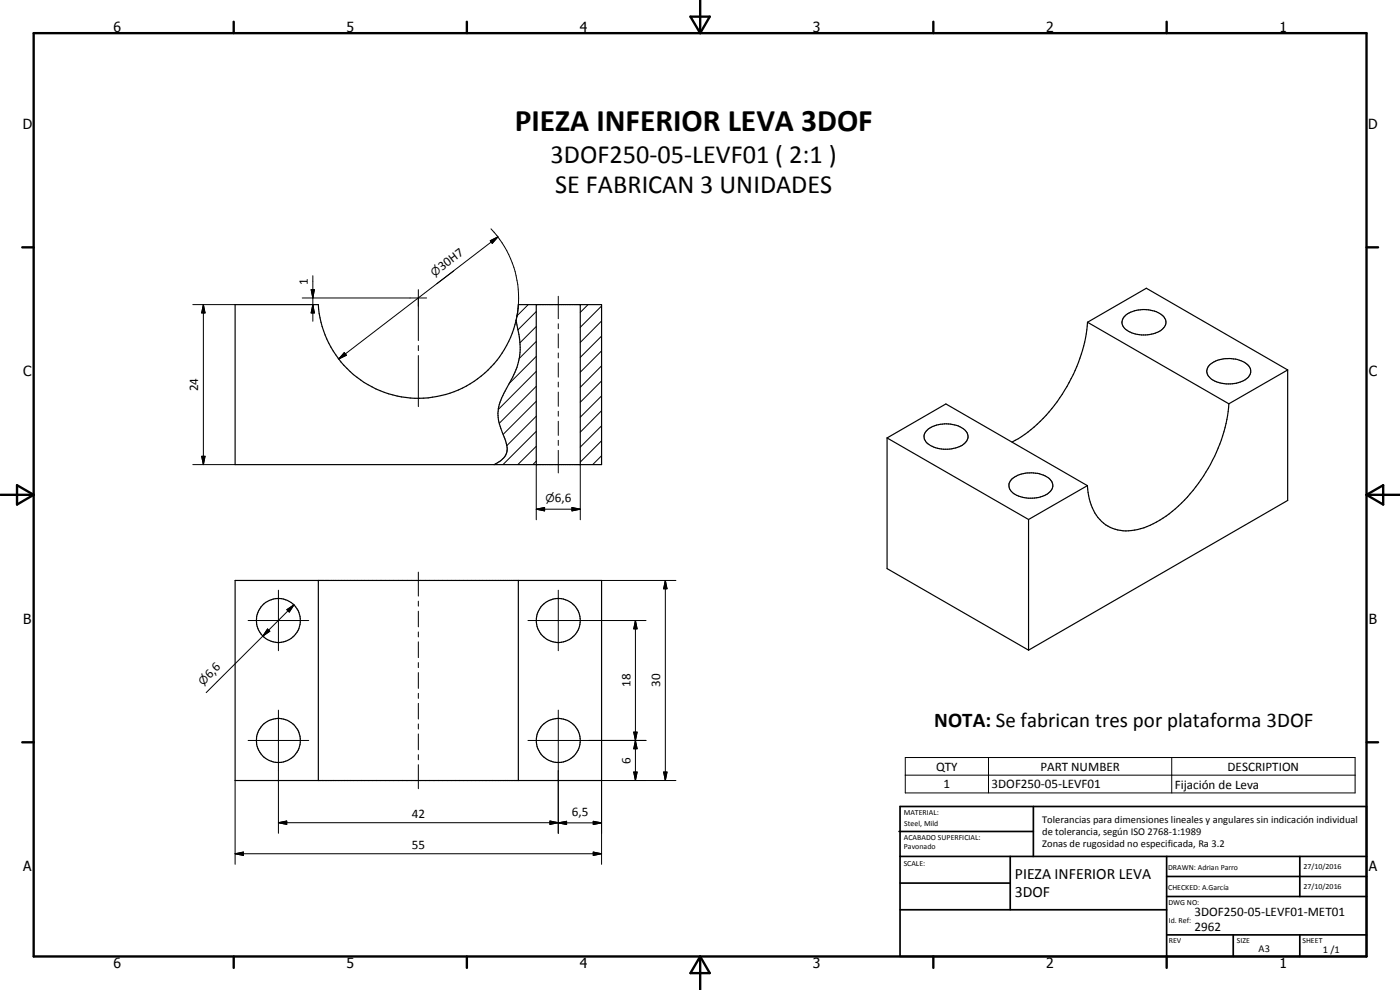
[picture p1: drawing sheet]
<svg xmlns="http://www.w3.org/2000/svg" width="420mm" height="297mm" viewBox="0 0 420 297" stroke-linecap="round" stroke-linejoin="round" font-family="sans-serif">
<g fill="none" stroke="#000" stroke-width=".35">
<path d="M70.6 91.4h24.9a30.1 30.1 0 0 0 30 28.1 30.1 30.1 0 0 0 30.1-28.1h24.9v48h-109.9zM154.9 96.1a26.2 26.2 0 0 1 .8 11.9 33.3 33.3 0 0 1-4.1 9.3 12.5 12.5 0 0 0-.8 12.5 9.1 9.1 0 0 1 1.3 5.9 5.9 5.9 0 0 1-3.8 3.7M160.9 91.4v48M174.1 91.4v48M326.4 96.7l17.6-10.2 42.4 24.5M326.4 96.7l42.4 24.5M326.4 96.7a47.6 47.6 0 0 1-20.8 34.9l-1.9 1M337.4 95a9.2 9.2 0 0 1 12 .2 2.71 2.71 0 0 1-1.2 4.1 9.4 9.4 0 0 1-10.9-1.1 2.36 2.36 0 0 1 .1-3.2zM363.1 109.4a9.4 9.4 0 0 1 11.8 .5 2.67 2.67 0 0 1-1.2 4.1 9.6 9.6 0 0 1-10.7-.8 2.51 2.51 0 0 1 .1-3.8zM386.4 111l-17.6 10.2M386.4 111v39.2l-77.7 44.9M266.2 131.4l17.7-10.2 42.4 24.5"/>
<path d="M266.2 131.4l42.5 24.5M266.2 131.4v39.2l42.5 24.5M278 129.3a9.4 9.4 0 0 1 11.7-.1 2.71 2.71 0 0 1-.9 4.4 9.4 9.4 0 0 1-11-1.1 2.44 2.44 0 0 1 .2-3.2zM368.8 121.2a47.4 47.4 0 0 1-20.7 34.9 16.4 16.4 0 0 1-14.2 2.4 12.7 12.7 0 0 1-7.4-10.8l-.2-2M303.7 143.7a9.6 9.6 0 0 1 11.5 .1 2.71 2.71 0 0 1-.9 4.5 9.7 9.7 0 0 1-10.7-.8 2.57 2.57 0 0 1 .1-3.8zM308.7 155.9v39.2M326.3 145.7l-17.6 10.2M70.6 174.2h109.9v60h-109.9zM95.5 174.2v60M155.6 174.2v60"/>
<circle cx="83.5" cy="186.2" r="6.6"/>
<circle cx="167.6" cy="186.2" r="6.6"/>
<circle cx="83.5" cy="222.2" r="6.6"/>
<circle cx="167.5" cy="222.2" r="6.6"/>
</g>
<g fill="none" stroke="#000" stroke-width=".71">
<path d="M10.1 9.9h400v277.1h-400zM70.1 6.5v3.4M140.1 6.5v3.4M207.2 5h5.8l-2.9 4.9zM210.1 0v9.9M280.1 6.5v3.4M350.1 6.5v3.4M6.7 74.2h3.4M410.1 74.2h3.5M.1 148.5h10M5.1 145.6l5 2.9-5 2.9zM410.1 148.5h10"/>
<path d="M410.1 148.5l5-2.9v5.8zM6.7 222.7h3.4M410.1 222.7h3.5M70.1 287v3.4M140.1 287v3.4M210.1 287v10M210.1 287l2.9 5h-5.8zM280.1 287v3.4M350.1 287v3.4"/>
</g>
<g fill="none" stroke="#000" stroke-width=".51">
<path d="M269.8 249.5h40.3M270.1 242h140v45h-140zM270.1 257h140M303.2 257v16M310.1 242v15M350.1 257v30M390.1 257v12M270.1 265h33.1M270.1 273h80M350.1 269h60M350.1 263h60M350.1 280.5h60"/>
<path d="M370.1 280.5v6.5M390.1 280.5v6.5"/>
</g>
<g fill="none" stroke="#000" stroke-width=".3">
<path d="M147.1 72.2l2.3-1.1-1.7 1.9zM147.4 68.7a29.9 29.9 0 0 1 7.7 26.1M149.4 71.1l-47.7 36.6M57.9 91.4h12.7M61 91.4l.5 2.5h-1zM61 91.4v48M90.7 89.4h37.3M93.4 86.9h.9l-.4 2.5zM93.9 91.4l.4 2.5h-.9zM93.9 82.7v13.7M125.5 86.9v15.3M136.2 81.3l-5.1 3.8"/>
<path d="M155.1 94.8l-.2 1.3M158.5 91.4l-3.4 3.4M160.9 98l-4.9 4.9M160.9 93.5l-5.5 5.5M167.5 88.9v6.7M167.5 97.2v1.4M176.5 91.4l-2.4 2.3M180.5 96.3l-6.4 6.4M180.5 91.8l-6.4 6.4M103.3 105.8l.7 .8-2.3 1.1zM125.5 103.7v1.5M125.5 106.7v15.3"/>
<path d="M160.9 111.4l-11.3 11.4M160.9 106.9l-8 8.1M160.9 115.9l-11.1 11.1M160.9 102.4l-5.1 5.2M167.5 100.2v4.2M167.5 105.9v1.5M167.5 108.9v4.3M167.5 114.6v1.5M167.5 117.6v4.3M180.5 118.8l-6.4 6.4M180.5 114.3l-6.4 6.4M180.5 109.8l-6.4 6.4"/>
<path d="M180.5 105.3l-6.4 6.4M180.5 100.8l-6.4 6.4M57.9 139.4h12.7M60.5 136.9h1l-.5 2.5zM160.9 124.9l-8.9 8.9M160.9 120.4l-9.9 9.9M160.9 138.3l-1 1.1M160.9 133.9l-5.5 5.5M160.9 129.4l-10 10M160.9 139.4v16.6M167.5 123.4v1.5M167.5 126.4v4.2"/>
<path d="M167.5 132.1v1.5M167.5 135.1v6.8M174.1 139.4v16.6M180.5 136.7l-2.6 2.7M180.5 132.2l-6.4 6.4M180.5 127.8l-6.4 6.4M180.5 123.2l-6.4 6.5M160.9 152.8l2.5-.5v1zM160.9 152.8h13.2M171.7 152.3l2.4 .5-2.4 .5zM83.6 177.1v18.1M125.5 171.7v7.2"/>
<path d="M167.5 177.1v18.1M180.5 174.2h22.3M199.7 174.2l.5 2.5h-1zM199.7 174.2v60M74.5 186.2h18.2M78.9 190.8l-17 17M80.3 188.7l.7 .7-2.1 1.4zM86.1 182.9l2.1-1.4-1.4 2.1zM88.2 181.5l-9.3 9.3M125.5 180.4v1.5M125.5 183.4v4.7M125.5 189.6v1.5"/>
<path d="M125.5 192.6v4.7M125.5 198.8v1.5M158.4 186.2h35.5M190.7 186.2l.5 2.5h-1zM190.7 186.2v48M83.6 213.1v36.9M125.5 201.8v4.7M125.5 208v1.5M125.5 211v4.7M125.5 217.2v1.5M167.5 213.1v37M190.2 219.7h1l-.5 2.5z"/>
<path d="M190.2 219.7l1 5h-1l1-5zM70.6 234.2v25.1M74.5 222.2h18.2M125.5 220.2v4.8M125.5 226.4v1.6M125.5 229.4v7.2M158.4 222.2h35.5M190.2 231.6h1l-.5 2.6zM190.7 222.2l.5 2.5h-1zM199.2 231.6h1l-.5 2.6zM202.8 234.2h-22.3v25.1M271.7 227.3h135v10.6h-135z"/>
<path d="M271.7 232.6h135M296.7 227.3v10.6M351.7 227.3v10.6M70.6 256.2l2.5-.5v1zM70.6 256.2h109.9M83.6 246.8l2.5-.5v1.1zM83.6 246.8h83.9l-2.5 .6v-1.1l5 1.1v-1l-2.5 .5h13M165 246.3l2.5 .5-2.5 .6zM167.5 246.9l2.5-.5v1zM178 255.7l2.5 .5-2.5 .5zM178 246.4l2.5 .5-2.5 .5z"/>
</g>
<g fill="#000">
<path d="M147.1 72.2l2.3-1.1-1.7 1.9zM61 91.4l.5 2.5h-1zM93.4 86.9h.9l-.4 2.5zM93.9 91.4l.4 2.5h-.9zM103.3 105.8l.7 .8-2.3 1.1zM60.5 136.9h1l-.5 2.5zM160.9 152.8l2.5-.5v1zM171.7 152.3l2.4 .5-2.4 .5zM199.7 174.2l.5 2.5h-1zM80.3 188.7l.7 .7-2.1 1.4zM86.1 182.9l2.1-1.4-1.4 2.1zM190.7 186.2l.5 2.5h-1z"/>
<path d="M190.2 219.7h1l-.5 2.5zM190.2 231.6h1l-.5 2.6zM190.7 222.2l.5 2.5h-1zM199.2 231.6h1l-.5 2.6zM70.6 256.2l2.5-.5v1zM83.6 246.8l2.5-.5v1.1zM165 246.3l2.5 .5-2.5 .6zM167.5 246.9l2.5-.5v1zM178 255.7l2.5 .5-2.5 .5zM178 246.4l2.5 .5-2.5 .5z"/>
</g>
<text font-size="9.4" x="154.5" y="39.3">PIEZA INFERIOR LEVA 3DOF</text>
<g font-size="7.9">
<text x="165.3" y="48.8">3DOF250-05-LEVF01 ( 2:1 )</text>
<text x="166.6" y="57.8">SE FABRICAN 3 UNIDADES</text>
</g>
<text font-size="6.3" x="280.4" y="218.2">NOTA: Se fabrican tres por plataforma 3DOF</text>
<g font-size="4.7">
<text x="304.6" y="263.8">PIEZA INFERIOR LEVA</text>
<text x="304.6" y="269.2">3DOF</text>
</g>
<g font-size="4.2">
<text x="34" y="9.6">6</text>
<text x="104" y="9.6">5</text>
<text x="174" y="9.6">4</text>
<text x="244" y="9.6">3</text>
<text x="314" y="9.6">2</text>
<text x="384" y="9.6">1</text>
<text x="6.8" y="38.7">D</text>
<text x="410.6" y="38.7">D</text>
<text x="7" y="112.9">C</text>
<text x="410.8" y="112.9">C</text>
<text x="7" y="187.1">B</text>
<text x="410.8" y="187.1">B</text>
<text x="7" y="261.4">A</text>
<text x="410.8" y="261.4">A</text>
<text x="34" y="290.4">6</text>
<text x="104" y="290.4">5</text>
<text x="174" y="290.4">4</text>
<text x="244" y="290.4">3</text>
<text x="314" y="290.4">2</text>
<text x="384" y="290.4">1</text>
</g>
<g font-size="3.9">
<text x="132.7" y="81.3" transform="rotate(-37 132.7 81.3)">30H7</text>
<text x="92.4" y="85.5" transform="rotate(-90 92.4 85.5)">1</text>
<text x="59.5" y="117.4" transform="rotate(-90 59.5 117.4)">24</text>
<text x="166.5" y="150.6">6,6</text>
<text x="62.9" y="203.8" transform="rotate(-45 62.9 203.8)">6,6</text>
<text x="189.2" y="206.2" transform="rotate(-90 189.2 206.2)">18</text>
<text x="198.2" y="206.2" transform="rotate(-90 198.2 206.2)">30</text>
<text x="189.2" y="229.2" transform="rotate(-90 189.2 229.2)">6</text>
<text x="280.9" y="231.2">QTY</text>
<text x="312.2" y="231.2">PART NUMBER</text>
<text x="368.4" y="231.2">DESCRIPTION</text>
<text x="283.2" y="236.5">1</text>
<text x="297.5" y="236.5">3DOF250-05-LEVF01</text>
<text x="352.5" y="236.6">Fijación de Leva</text>
<text x="123.6" y="245.3">42</text>
<text x="171.6" y="244.9">6,5</text>
<text x="123.6" y="254.6">55</text>
<text x="358.5" y="275">3DOF250-05-LEVF01-MET01</text>
<text x="358.5" y="279.4">2962</text>
</g>
<g font-size="3.3">
<text x="130.4" y="83" transform="rotate(-37 130.4 83)">⌀</text>
<text x="163.7" y="150.6">⌀</text>
<text x="60.9" y="205.8" transform="rotate(-45 60.9 205.8)">⌀</text>
</g>
<g font-size="3.1">
<text x="312.7" y="246.8">Tolerancias para dimensiones lineales y angulares sin indicación individual</text>
<text x="312.7" y="250.4">de tolerancia, según ISO 2768-1:1989</text>
<text x="312.7" y="254">Zonas de rugosidad no especificada, Ra 3.2</text>
<text x="377.7" y="285.6">A3</text>
<text x="397" y="285.9">1 /1</text>
</g>
<g font-size="2.4">
<text x="271.2" y="244.4">MATERIAL:</text>
<text x="271.3" y="252">ACABADO SUPERFICIAL:</text>
<text x="271.4" y="247.9">Steel, Mild</text>
<text x="271.3" y="254.6">Pavonado</text>
<text x="271.2" y="259.7">SCALE:</text>
<text x="350.6" y="261">DRAWN: Adrian Parro</text>
<text x="391.2" y="260.6">27/10/2016</text>
<text x="350.6" y="267.1">CHECKED: A.García</text>
<text x="391.2" y="266.7">27/10/2016</text>
<text x="350.6" y="271.4">DWG NO:</text>
<text x="350.8" y="276.9">Id. Ref:</text>
<text x="350.8" y="282.8">REV</text>
<text x="371.2" y="282.9">SIZE</text>
<text x="390.9" y="282.9">SHEET</text>
</g>
</svg>
